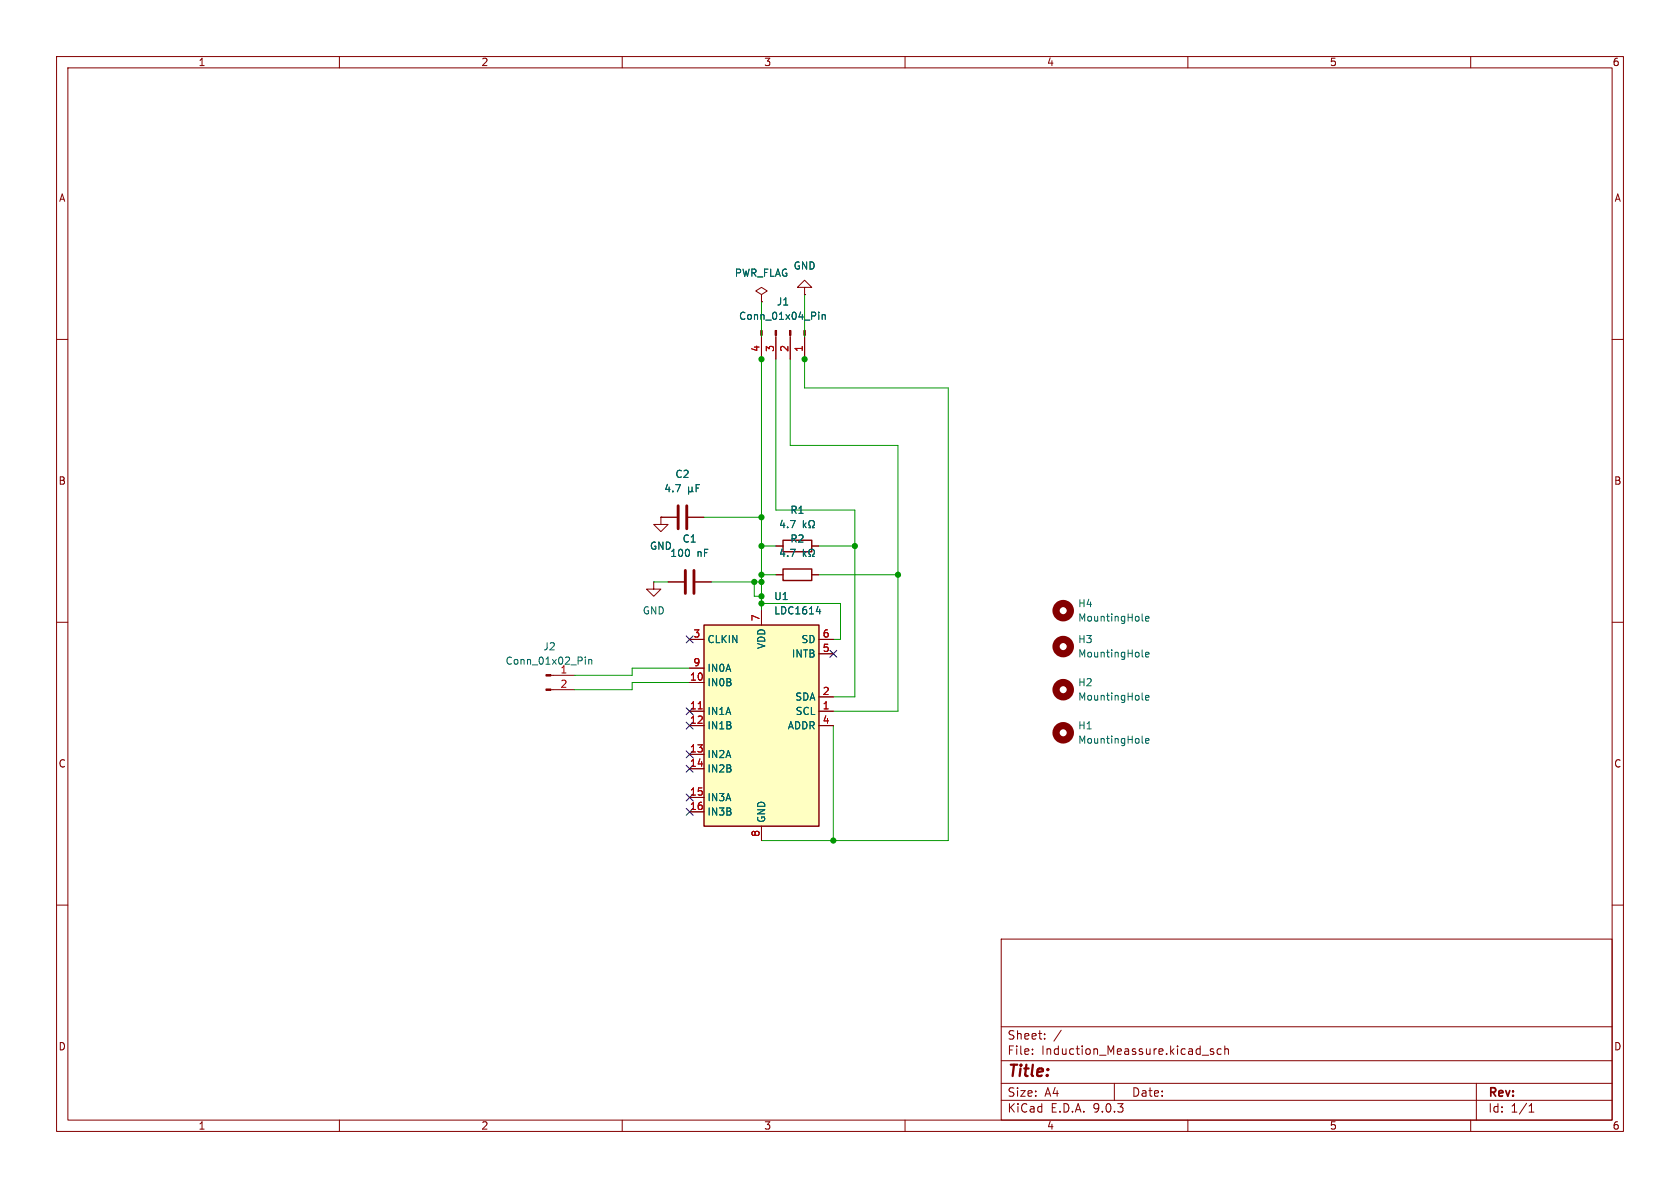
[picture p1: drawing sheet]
<svg xmlns="http://www.w3.org/2000/svg" width="297mm" height="210mm" viewBox="0 0 297 210" stroke-linecap="round" stroke-linejoin="round" font-family="sans-serif">
<g fill="none" stroke="#840000" stroke-width=".18">
<path d="M10 10h277v190h-277zM12 12h273v186h-273zM60 10v2M110 10v2M160 10v2M210 10v2M260 10v2M134.6 52.1l1-.7-1-.6-1 .6 1 .7v1.2M134.6 53.3h.1M10 60h2M285 60h2M116.8 91.4v1.3h1.3l-1.3 1.3-1.2-1.3h1.2"/>
<path d="M116.8 91.4h.1M116.8 91.4h2.8M121.7 91.4h2.8M10 110h2M115.6 102.9v1.2h1.2l-1.2 1.3-1.3-1.3h1.3M115.6 102.9h.1M118.1 102.9h2.8M122.9 102.9h2.8M285 110h2M10 160h2M177 166h108v32h-108zM285 160h2"/>
<path d="M60 198v2M110 198v2M160 198v2M177 194.5h108M177 191.5h108M177 187.5h108M177 181.5h108M182.5 186.3v.1M182.5 185.5v.1M184.7 183.6v.1M184.7 182.8v.1M187.6 182.1l-1.3 2"/>
<path d="M197 191.5v3M210 198v2M212.5 186.5h1.2M214.5 185.5l-.3-.1-.2 .2v.2l.5 .2v.3h-.5M215.9 185.5l-.4-.1-.3 .3v.4l.1 .2h.6M216.5 185.5l.2-.1 .4 .1 .1 .9M216.5 184.9v1.5M260 198v2M261 191.5v6.5M270.3 196.6h.9M270.3 195.5l.4-.4v1.5"/>
</g>
<path d="M119.9 89.4v4.1M121.4 89.4v4.1M121.2 100.8v4.1M122.7 100.8v4.1" fill="none" stroke="#840000" stroke-width=".51"/>
<path d="M121.7 86.1v1.3M121.7 86.8l.2 .1h.3l.1-.1M122.3 86.8l.2 .1M122.3 86.1v.7M123.1 86.3h.4M123.7 85.7h-.6v1.2" fill="none" stroke="#006464" stroke-width=".18"/>
<path d="M124.5 110.5h20.3v35.6h-20.3z" fill="#ffffc2"/>
<path d="M138.4 95.5h5.1v2h-5.1zM124.5 110.5h20.3v35.6h-20.3zM138.4 100.6h5.1v2h-5.1z" fill="none" stroke="#840000" stroke-width=".25"/>
<g fill="none" stroke="#840000" stroke-width=".18">
<path d="M134.6 53.3h.1M134.6 59.3v4.2M137.2 59.3v4.2M139.7 59.3v4.2M142.2 50.8h1.3l-1.3-1.3-1.2 1.3h1.2v1.3M142.2 52.1h.1M142.2 59.3v4.2M116.8 91.4h.1M116.8 91.4h2.8M121.7 91.4h2.8M137.2 96.5h1.2M143.5 96.5h1.3"/>
<path d="M97.4 119.4h4.2M118.1 102.9h2.8M121.9 113h2.6M121.9 118.1h2.6M122.9 102.9h2.8M134.6 108v2.5M137.2 101.6h1.2M143.5 101.6h1.3M144.8 113h2.5M144.8 115.6h2.5M97.4 121.9h4.2M121.9 120.7h2.6"/>
<path d="M121.9 125.7h2.6M121.9 128.3h2.6M121.9 133.4h2.6M121.9 135.9h2.6M144.8 125.7h2.5M144.8 128.3h2.5M144.8 123.2h2.5M121.9 141h2.6M121.9 143.5h2.6M134.6 146.1v2.5"/>
</g>
<path d="M123.4 125.3h.8" fill="none" stroke="#a90000" stroke-width=".18"/>
<g fill="none" stroke="#006464" stroke-width=".18">
<path d="M144.7 55.2v.1M144.7 55.6v.9M145.4 55.6v.9M145.4 55.7l.1-.1 .3 .1 .1 .8M121.7 86.1v1.3M121.7 86.8l.2 .1h.3l.1-.1M122.3 86.8l.2 .1M122.3 86.1v.7M123.1 86.3h.4M123.7 85.7h-.6v1.2M142 92v1.3M142 97.1v1.3"/>
<path d="M142.1 92.8l.4 .5M142.1 97.9l.4 .5M142.5 92.4l-.5 .5M142.5 97.5l-.5 .5M143 93.3h.3v-.3a.54 .54 0 0 1-.3-.7 .54 .54 0 0 1 .8-.2 .58 .58 0 0 1-.1 .9v.3h.3M143 98.4h.3v-.3a.54 .54 0 0 1-.3-.7 .54 .54 0 0 1 .8-.2 .58 .58 0 0 1-.1 .9v.3h.3M103.5 116.1v.2M103.5 116.6v.8M104.1 116.6v.8M104.1 116.7l.2-.1h.3v.8M144.3 108.1h.8M144.9 107.7v.8"/>
<path d="M201.9 109.6l.2 .2M201.9 116l.2 .1M202.5 109.4l.6-.1v-.3h-.4l-.2 .1 .1 .6h.5M202.5 115.7l.6-.1v-.2l-.4-.1-.2 .2 .1 .6h.5M201.9 131.2l.2 .2M201.9 123.6l.2 .2M202.5 123.3l.6-.1v-.2l-.4-.1-.2 .2 .1 .6h.5M202.5 131l.6-.2v-.2l-.4-.1-.2 .2 .1 .6h.5"/>
</g>
<g fill="#840000" stroke="#840000" stroke-width=".18">
<path d="M96.5 119.3h.9v.2h-.9z"/>
<path d="M96.5 121.8h.9v.2h-.9z"/>
<path d="M142.1 58.4h.3v.9h-.3z"/>
<path d="M139.6 58.4h.2v.9h-.2z"/>
<path d="M137 58.4h.3v.9h-.3z"/>
<path d="M134.5 58.4h.2v.9h-.2z"/>
</g>
<g fill="none" stroke="#840000" stroke-width="1.3">
<circle cx="188" cy="114.3" r="1.27"/>
<circle cx="188" cy="107.9" r="1.27"/>
<circle cx="188" cy="121.9" r="1.27"/>
<circle cx="188" cy="129.5" r="1.27"/>
</g>
<g fill="none" stroke="#009600" stroke-width=".18">
<path d="M134.6 53.3v54.7M142.2 52.1v16.5h25.4v80h-33M137.2 63.5v26.7h13.9v33h-3.8M139.7 63.5v15.2h19v47h-11.4M124.5 91.4h10.1M134.6 96.5h2.6M144.8 96.5h6.3M115.6 102.9h2.5M121.9 118.1h-10.1v1.3h-10.2M125.7 102.9h8.9M133.3 102.9v2.5h1.3M134.6 101.6h2.6"/>
<path d="M134.6 106.7h14v6.3h-1.3M144.8 101.6h13.9M121.9 120.7h-10.1v1.2h-10.2M147.3 128.3v20.3"/>
</g>
<g fill="none" stroke="#000084" stroke-width=".18">
<path d="M121.3 112.4l1.2 1.2M122.5 112.4l-1.2 1.2M146.7 115l1.2 1.2M147.9 115l-1.2 1.2M121.3 135.3l1.2 1.2M121.3 125.1l1.2 1.2M121.3 132.7l1.2 1.3M121.3 127.7l1.2 1.2M122.5 135.3l-1.2 1.2M122.5 125.1l-1.2 1.2M122.5 132.7l-1.2 1.3M122.5 127.7l-1.2 1.2"/>
<path d="M121.3 140.4l1.2 1.2M121.3 142.9l1.2 1.2M122.5 140.4l-1.2 1.2M122.5 142.9l-1.2 1.2"/>
</g>
<g fill="#009600" stroke="#009600" stroke-width=".18">
<circle cx="147.3" cy="148.6" r=".46"/>
<circle cx="134.6" cy="105.4" r=".46"/>
<circle cx="134.6" cy="106.7" r=".46"/>
<circle cx="158.7" cy="101.6" r=".46"/>
<circle cx="134.6" cy="102.9" r=".46"/>
<circle cx="133.3" cy="102.9" r=".46"/>
<circle cx="134.6" cy="101.6" r=".46"/>
<circle cx="134.6" cy="96.5" r=".46"/>
<circle cx="134.6" cy="91.4" r=".46"/>
<circle cx="142.2" cy="63.5" r=".46"/>
<circle cx="151.1" cy="96.5" r=".46"/>
<circle cx="134.6" cy="63.5" r=".46"/>
</g>
<text font-size="2.8" fill="#840000" x="178" y="190.9">Title:</text>
<g font-size="2.1" fill="#840000">
<text x="178" y="184">Sheet:</text>
<text x="178" y="186.7">File:</text>
<text x="184.1" y="186.7">Induction_Meassure.kicad_sch</text>
<text x="178" y="196.9">KiCad</text>
<text x="178" y="194.1">Size:</text>
<text x="184.7" y="194.1">A4</text>
<text x="185.7" y="196.9">E.D.A.</text>
<text x="193.3" y="196.9">9.0.3</text>
<text x="200" y="194.1">Date:</text>
<text x="263" y="194.3">Rev:</text>
<text x="263" y="196.9">Id:</text>
<text x="267.1" y="196.9">1/1</text>
</g>
<g font-size="1.8" fill="#840000">
<text x="35" y="11.9">1</text>
<text x="85" y="11.9">2</text>
<text x="135" y="11.9">3</text>
<text x="185" y="11.9">4</text>
<text x="235" y="11.9">5</text>
<text x="285" y="11.9">6</text>
<text x="10.3" y="35.9">A</text>
<text x="285.3" y="35.9">A</text>
<text x="10.3" y="85.9">B</text>
<text x="285.3" y="85.9">B</text>
<text x="10.3" y="135.9">C</text>
<text x="285.3" y="135.9">C</text>
<text x="10.3" y="185.9">D</text>
<text x="285.3" y="185.9">D</text>
<text x="35" y="199.9">1</text>
<text x="85" y="199.9">2</text>
<text x="135" y="199.9">3</text>
<text x="185" y="199.9">4</text>
<text x="235" y="199.9">5</text>
<text x="285" y="199.9">6</text>
</g>
<g font-size="1.8" fill="#006464">
<text x="140.2" y="47.9">GND</text>
<text x="129.8" y="49.1">PWR_FLAG</text>
<text x="130.6" y="56.7">Conn_01x04_Pin</text>
<text x="137.2" y="54.2">J1</text>
<text x="117.3" y="87.2">4.7</text>
<text x="119.3" y="84.7">C2</text>
<text x="137.6" y="93.6">4.7</text>
<text x="139.6" y="91">R1</text>
<text x="114.8" y="97.4">GND</text>
<text x="118.4" y="98.7">100</text>
<text x="120.6" y="96.1">C1</text>
<text x="123.2" y="98.7">nF</text>
<text x="137.6" y="98.7">4.7</text>
<text x="139.6" y="96.1">R2</text>
<text x="136.8" y="106.3">U1</text>
<text x="190.5" y="107.5">H4</text>
<text x="113.5" y="108.8">GND</text>
<text x="125" y="113.9">CLKIN</text>
<text x="136.8" y="108.8">LDC1614</text>
<text x="141.6" y="113.9">SD</text>
<text x="190.5" y="110.1">MountingHole</text>
<text x="190.5" y="113.9">H3</text>
<text x="89.3" y="117.7">Conn_01x02_Pin</text>
<text x="96" y="115.2">J2</text>
<text x="99" y="119.1">1</text>
<text x="125" y="119">IN0A</text>
<text x="135.5" y="114.8" transform="rotate(-90 135.5 114.8)">VDD</text>
<text x="139.9" y="116.4">INTB</text>
<text x="190.5" y="116.4">MountingHole</text>
<text x="125" y="121.5">IN0B</text>
<text x="140.5" y="124.1">SDA</text>
<text x="190.5" y="121.5">H2</text>
<text x="190.5" y="124.1">MountingHole</text>
<text x="125" y="126.6">IN1A</text>
<text x="125" y="129.1">IN1B</text>
<text x="139.2" y="129.1">ADDR</text>
<text x="140.6" y="126.6">SCL</text>
<text x="190.5" y="129.1">H1</text>
<text x="190.5" y="131.7">MountingHole</text>
<text x="125" y="134.2">IN2A</text>
<text x="125" y="136.8">IN2B</text>
<text x="125" y="141.8">IN3A</text>
<text x="125" y="144.4">IN3B</text>
<text x="135.5" y="145.5" transform="rotate(-90 135.5 145.5)">GND</text>
</g>
<g font-size="1.8" fill="#a90000">
<text x="134.4" y="62.3" transform="rotate(-90 134.4 62.3)">4</text>
<text x="136.9" y="62.3" transform="rotate(-90 136.9 62.3)">3</text>
<text x="139.4" y="62.3" transform="rotate(-90 139.4 62.3)">2</text>
<text x="142" y="62.3" transform="rotate(-90 142 62.3)">1</text>
<text x="122.5" y="112.8">3</text>
<text x="134.4" y="109.9" transform="rotate(-90 134.4 109.9)">7</text>
<text x="145.3" y="112.8">6</text>
<text x="122.5" y="117.9">9</text>
<text x="145.3" y="115.3">5</text>
<text x="99" y="121.7">2</text>
<text x="121.9" y="120.4">10</text>
<text x="121.9" y="125.5">11</text>
<text x="145.3" y="122.9">2</text>
<text x="145.3" y="125.5">1</text>
<text x="121.9" y="128">12</text>
<text x="145.3" y="128">4</text>
<text x="121.9" y="133.1">13</text>
<text x="121.9" y="135.6">14</text>
<text x="121.9" y="140.7">15</text>
<text x="121.9" y="143.3">16</text>
<text x="134.4" y="148" transform="rotate(-90 134.4 148)">8</text>
</g>
</svg>
